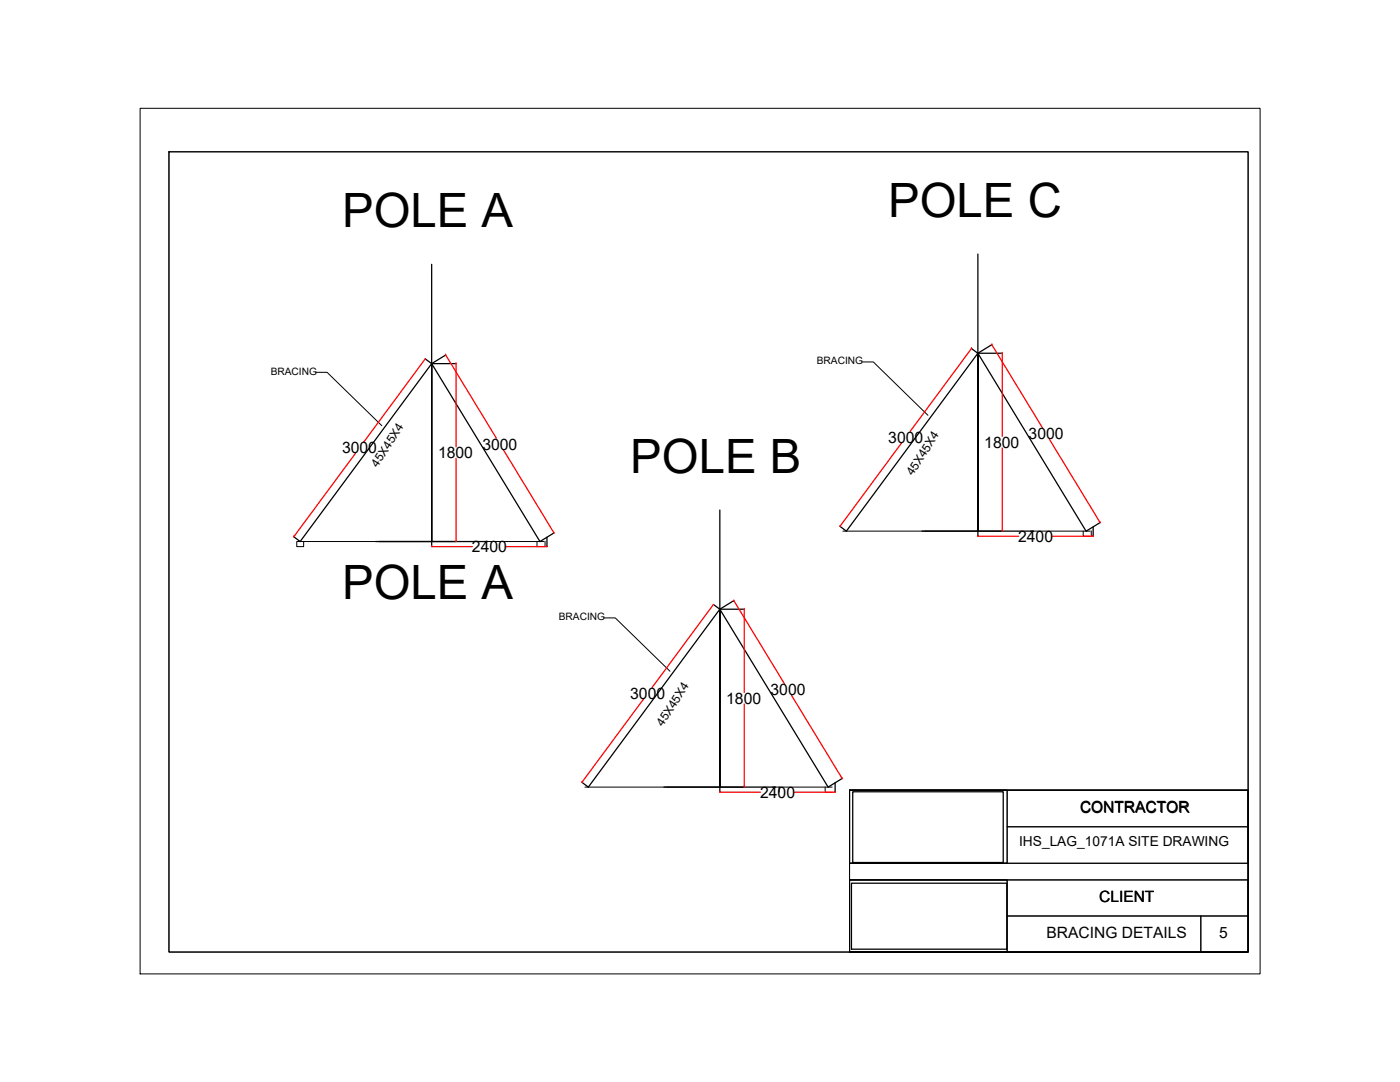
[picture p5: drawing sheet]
<svg xmlns="http://www.w3.org/2000/svg" width="279mm" height="216mm" viewBox="0 0 279 216" stroke-linecap="round" stroke-linejoin="round" font-family="sans-serif">
<!-- layer: PDF3_0 -->
<path d="M86.1 52.7v55.4h-10.4M195.2 50.7v55.3h-10.5M59.9 108.1l26.2-35.5 21.7 35.5M75 108.1h22.3M86.1 108.1v-35.5v35.5M143.7 101.8v55.3h-10.5M168.9 106l26.3-35.5 21.5 35.5M184 106h22.3M195.2 106v-35.5v35.5M117.4 157.1l26.3-35.5 21.6 35.5M132.5 157.1h22.3M143.7 157.1v-35.5v35.5" fill="none" stroke="#000" stroke-width=".25"/>
<!-- layer: PDF3_PDF2_0 -->
<g fill="none" stroke="#000" stroke-width=".2">
<path d="M63 74.3h2.3l10.9 10.6M172 72.2h2.3l10.9 10.7M60.6 108.1v1h-1.4v-1h16.5M96.6 108.1h12M107.2 108.1v1h1.4M108.8 108v1.1M168.2 106h16.5M205.6 106h12M216.2 106v1h1.4M217.8 105.9v1.1M120.5 123.3h2.3l10.9 10.6M116.7 157.1h16.5"/>
<path d="M154.1 157.1h12M155.5 157v1.1M164.7 157.1v1h1.4"/>
</g>
<!-- layer: 0 -->
<g fill="none" stroke="#000" stroke-width=".25">
<path d="M84.9 71.6l1.2 1M86.1 72.6h4.9M88.9 70.8l-2.8 1.8M193.9 69.5l1.2 1M198 68.8l-2.8 1.7h4.8M58.6 107.1l1.3 1M91 108.1h-4.9v1M109.2 107.2v1.9M110.6 106.3l-2.8 1.8M146.5 119.8l-2.8 1.8M167.6 105l1.3 1M200 106h-4.8v1"/>
<path d="M218.2 105.1v1.9M219.6 104.3l-2.8 1.7M142.4 120.6l1.3 1M143.7 121.6h4.8M116.1 156.1l1.3 1M148.5 157.1h-4.8v1M166.7 156.2v1.9M168.1 155.3l-2.8 1.8M170.2 158h30v14.1h-30zM169.9 176.2h31v13.2h-31z"/>
</g>
<g fill="none" stroke="#f00" stroke-width=".25">
<path d="M84.9 71.6l-12.3 16.6M88.9 70.8l10.2 16.6M91 72.5v16.7M193.9 69.5l-12.3 16.6M197.9 68.8l10.1 16.6M200 70.5v16.6M70.9 90.5l-12.3 16.6M91 91.5v16.6M100.5 89.7l10.1 16.7M179.9 88.4l-12.3 16.7M200 89.4v16.6M209.4 87.7l10.2 16.6"/>
<path d="M86.1 109.1h8.2M101 109.1h8.2M146.5 119.8l10.1 16.7M195.1 107h8.2M210 107h8.2M128.4 139.5l-12.3 16.6M142.4 120.6l-12.3 16.6M148.5 121.5v16.7M158 138.7l10.1 16.7M143.6 158.1h8.2M148.5 140.5v16.6M158.5 158.1h8.2"/>
</g>
<g fill="none" stroke="#f00" stroke-width=".2">
<path d="M84.9 71.6h.1M88.9 70.8h.1M91 72.6h.1M193.9 69.5h.1M198 68.8h.1M200 70.5h.1M58.6 107.1h.1M86.1 109.1h.1M91 108.1h.1M109.2 109.1h.1M110.6 106.3h.1M146.5 119.9h.1"/>
<path d="M167.6 105h.1M195.2 107h.1M200 106h.1M218.2 107h.1M219.6 104.3h.1M142.4 120.6h.1M148.5 121.6h.1M116.1 156.1h.1M143.7 158.1h.1M148.5 157.1h.1M166.7 158.1h.1M168.1 155.3h.1"/>
</g>
<!-- layer: PDF_0 -->
<path d="M33.7 30.3h215.4v159.7h-215.4zM169.5 157.7h31.5v14.6h-31.5zM169.5 157.7h79.6v32.3h-79.6zM169.5 157.7h79.6v14.6h-79.6zM169.5 175.6h31.5v14.4h-31.5zM169.5 175.6h79.6v14.4h-79.6zM201 165h48.1M201 182.8h48.1M239.6 182.8v7.2" fill="none" stroke="#000" stroke-width=".2"/>
<!-- layer: PDF2_0 -->
<path d="M33.7 30.3h215.4v159.7h-215.4zM169.5 157.7h31.5v14.6h-31.5zM169.5 157.7h79.6v32.3h-79.6zM169.5 157.7h79.6v14.6h-79.6zM169.5 175.6h31.5v14.4h-31.5zM169.5 175.6h79.6v14.4h-79.6zM201 165h48.1M201 182.8h48.1M239.6 182.8v7.2" fill="none" stroke="#000" stroke-width=".2"/>
<!-- layer: 0 -->
<path d="M28 21.6h223.5v172.7h-223.5z" fill="none" stroke="#000" stroke-width=".2"/>
<g font-size="9.4">
<text x="68.3" y="45.3">POLE A</text>
<text x="177.3" y="43.2">POLE C</text>
<text x="125.8" y="94.3">POLE B</text>
<text x="68.3" y="119.4">POLE A</text>
</g>
<g font-size="3.1">
<text x="96.3" y="89.7">3000</text>
<text x="177.3" y="88.4">3000</text>
<text x="196.4" y="89.3">1800</text>
<text x="205.3" y="87.6">3000</text>
<text x="68.3" y="90.5">3000</text>
<text x="87.4" y="91.4">1800</text>
<text x="94.2" y="110.2">2400</text>
<text x="203.2" y="108.1">2400</text>
<text x="125.8" y="139.5">3000</text>
<text x="144.9" y="140.4">1800</text>
<text x="153.8" y="138.7">3000</text>
<text x="151.7" y="159.2">2400</text>
<text x="215.5" y="162.1">CONTRACTOR</text>
<text x="219.4" y="180">CLIENT</text>
<text x="208.9" y="187.2">BRACING DETAILS</text>
<text x="243.3" y="187.3">5</text>
</g>
<text font-size="2.7" x="203.4" y="168.8">IHS_LAG_1071A SITE DRAWING</text>
<g font-size="2.4">
<text x="75.4" y="93.4" transform="rotate(-57 75.4 93.4)">45X45X4</text>
<text x="182.2" y="95" transform="rotate(-57 182.2 95)">45X45X4</text>
<text x="132.3" y="145.1" transform="rotate(-57 132.3 145.1)">45X45X4</text>
</g>
<g font-size="2">
<text x="54" y="74.8">BRACING</text>
<text x="163" y="72.7">BRACING</text>
<text x="111.5" y="123.8">BRACING</text>
</g>
</svg>
